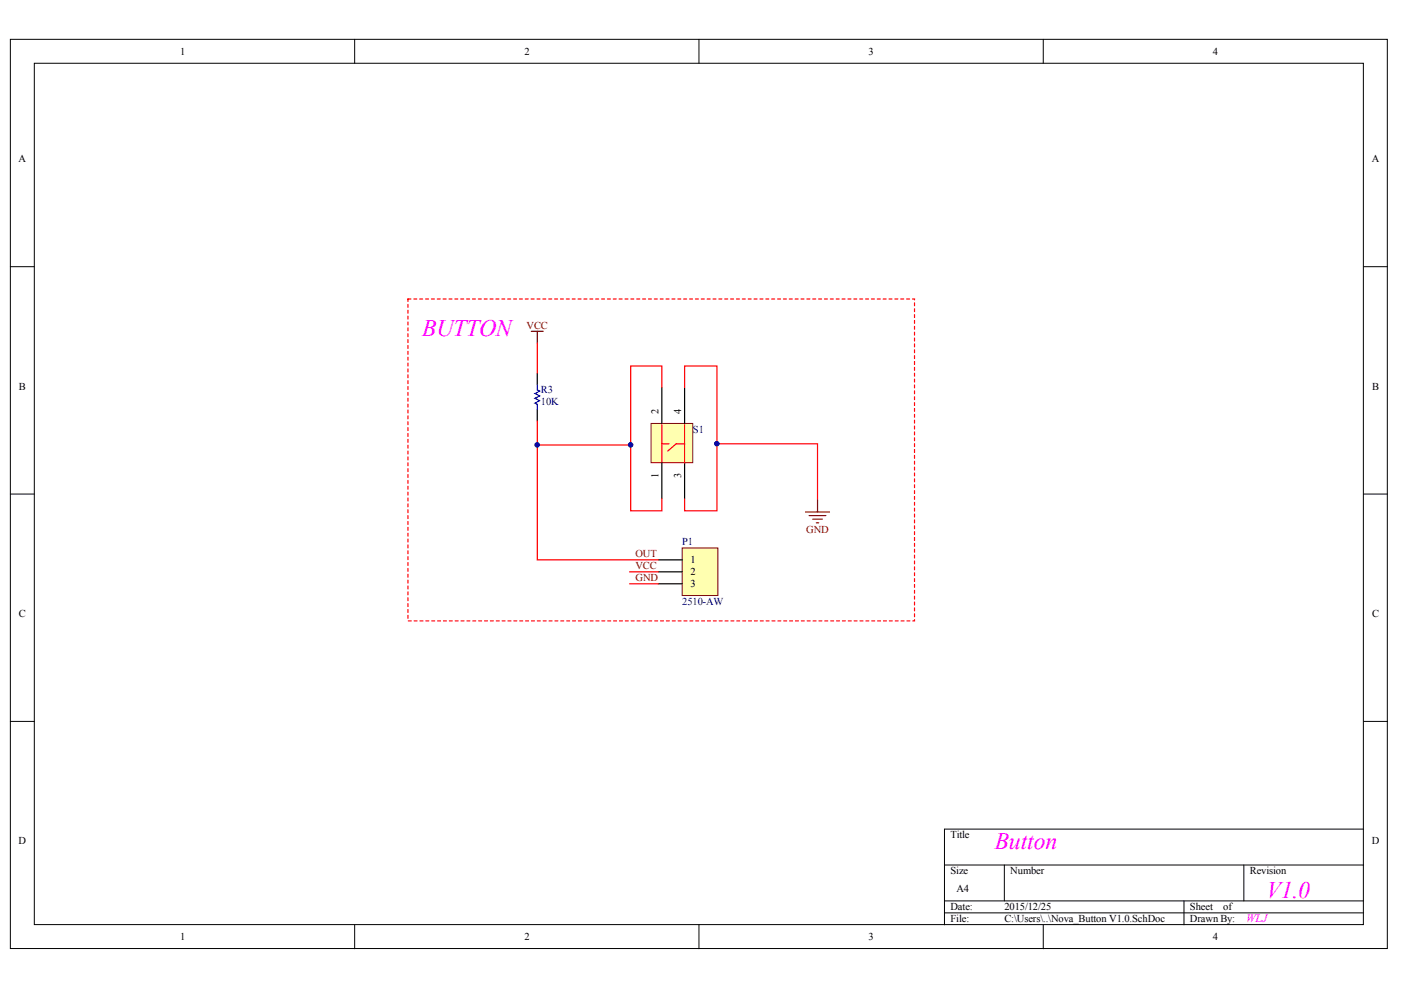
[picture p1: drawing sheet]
<svg xmlns="http://www.w3.org/2000/svg" width="297mm" height="210mm" viewBox="0 0 297 210" stroke-linecap="round" stroke-linejoin="round" font-family="sans-serif">
<g fill="#fff" stroke="#000" stroke-width=".21">
<path d="M2.2 8.3h291.9v192.8h-291.9z"/>
<path d="M7.3 13.4h281.8v182.6h-281.8z"/>
</g>
<g fill="none" stroke="#000" stroke-width=".21">
<path d="M75.2 8.3v5.1M148.2 8.3v5.1M221.2 8.3v5.1M2.2 56.5h5.1M289.1 56.5h5.1M2.2 104.8h5.1M289.1 104.8h5.1M2.2 153h5.1M289.1 153h5.1M289.1 175.8h-88.9v20.3M75.2 196.1v5.1M148.2 196.1v5.1"/>
<path d="M200.2 183.4h88.9M200.2 191h88.9M200.2 193.6h88.9M212.9 183.4v7.6M221.2 196.1v5.1M251 191v5.1M263.7 183.4v7.6"/>
</g>
<path d="M138 89.8h8.9v8.3h-8.9z" fill="#ffffb0" stroke="#800000" stroke-width=".21"/>
<path d="M140.3 82.2v7.6M140.3 98.2v7.6M145.1 82.2v7.6M145.1 98.2v7.6" fill="none" stroke="#000" stroke-width=".25"/>
<path d="M140.3 90v7.9M140.3 94.1h1.5M145.1 90v8.2M145.1 94.1h-1.7l-1.8 1.5" fill="none" stroke="#f00" stroke-width=".25"/>
<path d="M144.6 116.2h7.6v10.1h-7.6z" fill="#ffffb0" stroke="#800000" stroke-width=".21"/>
<path d="M113.9 79.1v2.6M113.9 86.7v2.6M139.6 118.7h5M139.6 121.2h5M139.6 123.8h5" fill="none" stroke="#000" stroke-width=".25"/>
<path d="M113.9 81.7v1l.5 .2-1 .5 1 .5-1 .6 1 .5-1 .5 .5 .2v1" fill="none" stroke="#00f" stroke-width=".25"/>
<path d="M113.9 72.8v6.3M113.9 89.3v5M133.7 94.3h-19.8v24.4h25.7M140.3 82.2v-4.6h-6.6v30.7h6.6v-2.5M145.1 82.2v-4.6h6.9v30.7h-6.9v-2.5M152 94.1h21.3v11.9M133.5 121.2h6.1M133.5 123.8h6.1" fill="none" stroke="#f00" stroke-width=".25"/>
<path d="M112.6 70.2h2.6M113.9 70.2v2.6M170.8 108.6h5.1M171.6 109.3h3.5M172.3 110.1h2M173.1 110.8h.5M173.3 106v2.6" fill="none" stroke="#800000" stroke-width=".25"/>
<path d="M86.5 63.4h107.4v68.2h-107.4v-68.2" fill="none" stroke="#f00" stroke-width=".25" stroke-dasharray=".6 .6"/>
<g fill="#000080" stroke="#000080" stroke-width=".21">
<circle cx="113.9" cy="94.3" r=".48"/>
<circle cx="133.7" cy="94.3" r=".48"/>
<circle cx="152" cy="94.1" r=".48"/>
</g>
<g font-size="5" fill="#f0f">
<text x="89.5" y="71.2">BUTTON</text>
<text x="210.9" y="180">Button</text>
<text x="268.5" y="190.4">V1.0</text>
</g>
<text font-size="2.5" fill="#f0f" x="264.2" y="195.5">WLJ</text>
<g font-size="2.2">
<text x="38.2" y="11.6">1</text>
<text x="111.2" y="11.6">2</text>
<text x="184.2" y="11.6">3</text>
<text x="257.2" y="11.6">4</text>
<text x="3.9" y="34.4">A</text>
<text x="290.9" y="34.4">A</text>
<text x="4" y="82.6">B</text>
<text x="290.9" y="82.6">B</text>
<text x="139.6" y="87.8" transform="rotate(-90 139.6 87.8)">2</text>
<text x="144.4" y="87.8" transform="rotate(-90 144.4 87.8)">4</text>
<text x="139.6" y="101.3" transform="rotate(-90 139.6 101.3)">1</text>
<text x="144.4" y="101.3" transform="rotate(-90 144.4 101.3)">3</text>
<text x="146.4" y="119.4">1</text>
<text x="146.4" y="122">2</text>
<text x="146.4" y="124.5">3</text>
<text x="4" y="130.8">C</text>
<text x="290.9" y="130.8">C</text>
<text x="3.9" y="179">D</text>
<text x="201.5" y="177.8">Title</text>
<text x="290.9" y="179">D</text>
<text x="201.5" y="185.4">Size</text>
<text x="214.2" y="185.4">Number</text>
<text x="265" y="185.4">Revision</text>
<text x="202.8" y="189.2">A4</text>
<text x="201.5" y="193">Date:</text>
<text x="201.5" y="195.5">File:</text>
<text x="212.9" y="193">2015/12/25</text>
<text x="212.9" y="195.5">C:\Users\..\Nova_Button V1.0.SchDoc</text>
<text x="252.3" y="193">Sheet</text>
<text x="252.3" y="195.5">Drawn By:</text>
<text x="259.3" y="193">of</text>
<text x="38.2" y="199.3">1</text>
<text x="111.2" y="199.3">2</text>
<text x="184.2" y="199.3">3</text>
<text x="257.2" y="199.3">4</text>
</g>
<g font-size="2.2" fill="#800000">
<text x="111.7" y="69.7">VCC</text>
<text x="170.9" y="113.1">GND</text>
<text x="134.7" y="118.2">OUT</text>
<text x="134.7" y="120.7">VCC</text>
<text x="134.7" y="123.2">GND</text>
</g>
<g font-size="2.2" fill="#000080">
<text x="114.7" y="83.4">R3</text>
<text x="114.7" y="85.9">10K</text>
<text x="146.9" y="91.8">S1</text>
<text x="144.6" y="115.6">P1</text>
<text x="144.6" y="128.3">2510-AW</text>
</g>
</svg>
